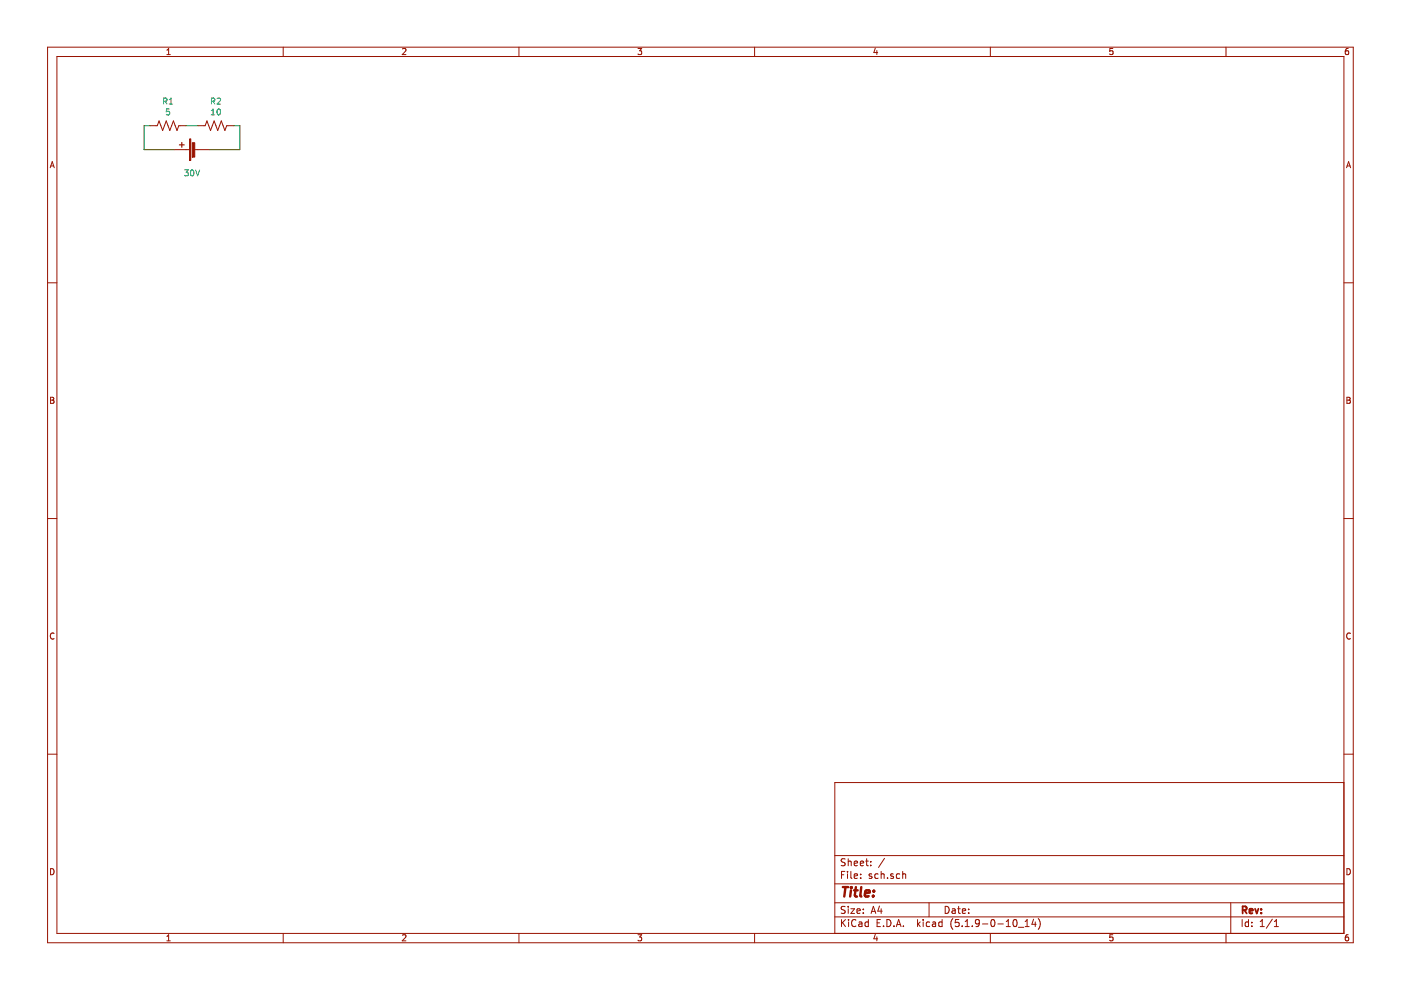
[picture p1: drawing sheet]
EESchema Schematic File Version 4
EELAYER 30 0
EELAYER END
$Descr A4 11693 8268
encoding utf-8
Sheet 1 1
Title ""
Date ""
Rev ""
Comp ""
Comment1 ""
Comment2 ""
Comment3 ""
Comment4 ""
$EndDescr
$Comp
L Device:R_US R1
U 1 1
P 1400 1050
F 0 "R1" V 1195 1050 50  0000 C CNN
F 1 "5" V 1286 1050 50  0000 C CNN
F 2 "" V 1440 1040 50  0001 C CNN
F 3 "~" H 1400 1050 50  0001 C CNN
	1    1400 1050
	0    1    1    0   
$EndComp
$Comp
L Device:R_US R2
U 1 1
P 1800 1050
F 0 "R2" V 1595 1050 50  0000 C CNN
F 1 "10" V 1686 1050 50  0000 C CNN
F 2 "" V 1840 1040 50  0001 C CNN
F 3 "~" H 1800 1050 50  0001 C CNN
	1    1800 1050
	0    1    1    0   
$EndComp
Wire Wire Line
	1550 1050 1650 1050
Wire Wire Line
	1200 1050 1250 1050
Wire Wire Line
	1450 1250 1200 1250
Wire Wire Line
	1200 1250 1200 1050
Wire Wire Line
	1750 1250 2000 1250
$Comp
L Device:Battery_Cell BT1
U 1 1
P 1650 1250
F 0 "BT1" V 1905 1300 50  0001 C CNN
F 1 "30V" V 1450 1300 50  0000 C CNN
F 2 "" V 1650 1310 50  0001 C CNN
F 3 "~" V 1650 1310 50  0001 C CNN
	1    1650 1250
	0    -1   -1   0   
$EndComp
Wire Wire Line
	1950 1050 2000 1050
Wire Wire Line
	2000 1250 2000 1050
$EndSCHEMATC
